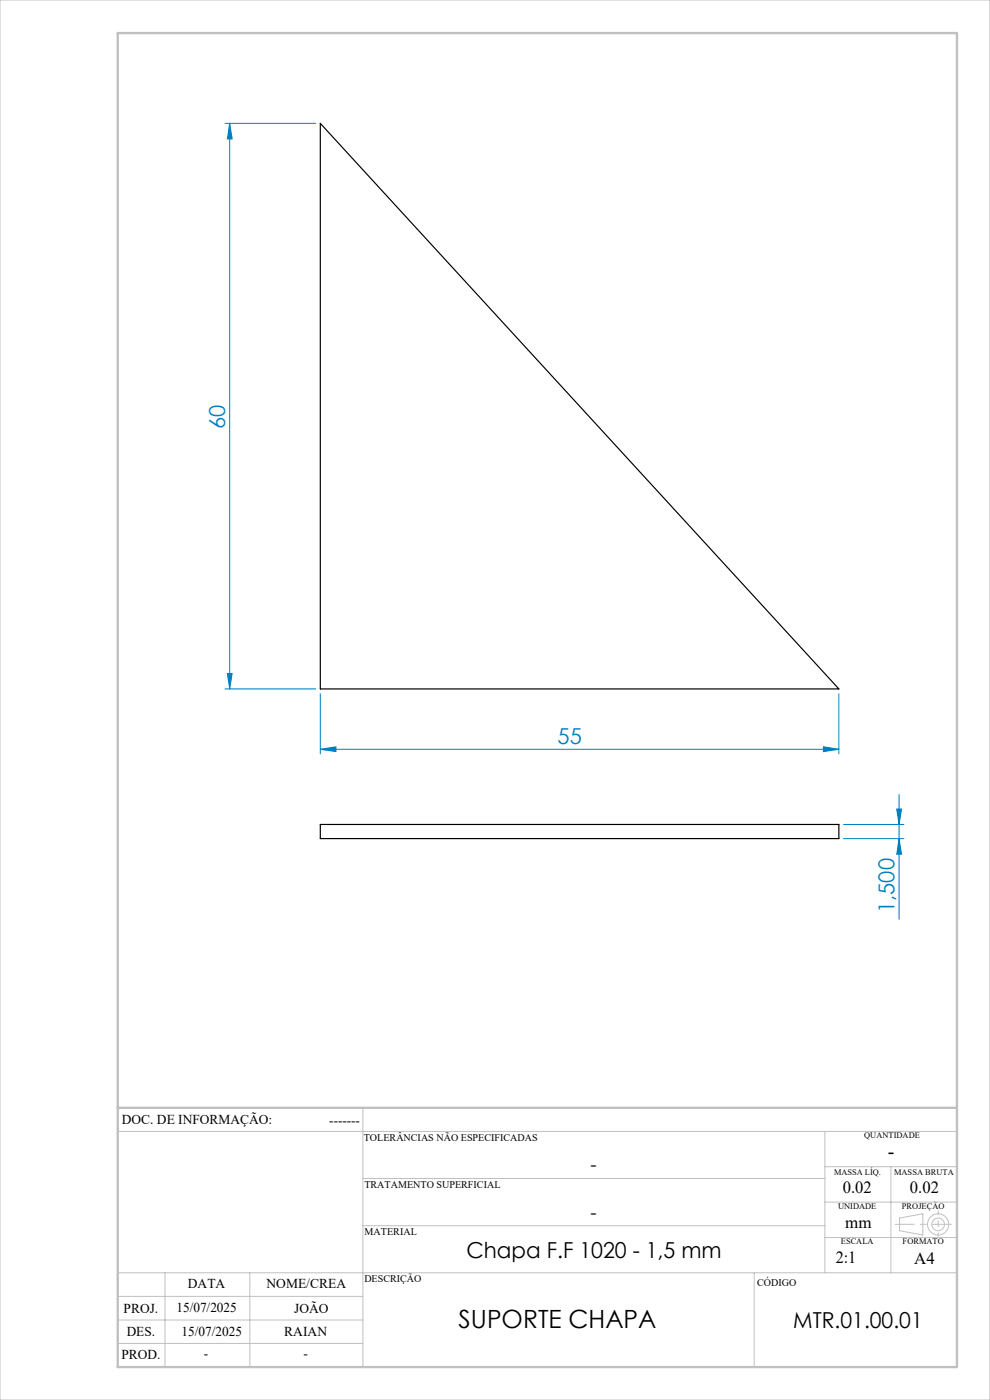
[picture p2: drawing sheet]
<svg xmlns="http://www.w3.org/2000/svg" width="210mm" height="297mm" viewBox="0 0 210 297" stroke-linecap="round" stroke-linejoin="round" font-family="sans-serif">
<g fill="none" stroke="#c0c0c0" stroke-width=".21">
<path d="M0 0h210v297h-210zM77 235v55M25 240h178M77 250h98M175 240v30M175 255h28M175 247.5h28M189 247.5v22.5M190.8 258.4l5-.9v4.5l-5-.9zM25 275h52M25 270h178M35 270v20"/>
<path d="M53 270v20M77 260h98M160 270v20M175 262.5h28M25 285h52M25 280h52"/>
<circle cx="199" cy="259.7" r="1.34"/>
<circle cx="199" cy="259.7" r="2.25"/>
</g>
<g fill="none" stroke="#0080c0" stroke-width=".21">
<path d="M47.7 26.2h19.3M48.7 26.2v120M48.7 26.2l.5 3.3h-1zM47.7 146.2h19.3M48.2 142.9h1l-.5 3.3zM67.9 159l3.4-.6v1.1zM67.9 147.2v12.7M67.9 159h110M174.7 158.4l3.2 .6-3.2 .5zM177.9 147.2v12.7M178.9 174.9h12.8M178.9 177.9h12.8"/>
<path d="M190.2 171.6h1l-.5 3.3zM190.7 177.9l.5 3.3h-1zM190.7 168.6v26.4"/>
</g>
<path d="M201.8 259.7h-11.9" fill="none" stroke="#c0c0c0" stroke-width=".21" stroke-dasharray="15.2 1.3 1.3 1.3" stroke-dashoffset="11.2"/>
<path d="M199 256.9v5.4" fill="none" stroke="#c0c0c0" stroke-width=".21" stroke-dasharray="15.2 1.3 1.3 1.3" stroke-dashoffset="14.4"/>
<path d="M25 7h178v283h-178zM25 235h178" fill="none" stroke="#c0c0c0" stroke-width=".5"/>
<g fill="#0080c0">
<path d="M174.7 158.4l3.2 .6-3.2 .5zM67.9 159l3.4-.6v1.1z"/>
<path d="M48.2 142.9h1l-.5 3.3zM48.7 26.2l.5 3.3h-1z"/>
<path d="M190.2 171.6h1l-.5 3.3zM190.7 177.9l.5 3.3h-1z"/>
</g>
<path d="M67.9 26.2l110 120h-110zM67.9 174.9h110v3h-110z" fill="none" stroke="#000" stroke-width=".25"/>
<text font-size="5.3" x="97.3" y="281.7">SUPORTE CHAPA</text>
<g font-size="4.7" fill="#0080c0">
<text x="47.7" y="91" transform="rotate(-90 47.7 91)">60</text>
<text x="118.3" y="157.9">55</text>
<text x="189.7" y="193.7" transform="rotate(-90 189.7 193.7)">1,500</text>
</g>
<g font-size="4.7">
<text x="99" y="266.8">Chapa F.F 1020 - 1,5 mm</text>
<text x="168.3" y="281.7">MTR.01.00.01</text>
</g>
<text font-size="4.3" x="188.3" y="245.8">-</text>
<g font-size="4">
<text x="125.2" y="248.4">-</text>
<text x="125.2" y="258.6">-</text>
</g>
<g font-size="3.6">
<text x="178.8" y="253.1">0.02</text>
<text x="193" y="253.1">0.02</text>
<text x="179.3" y="260.6">mm</text>
<text x="177.3" y="267.9">2:1</text>
<text x="193.9" y="268.1">A4</text>
</g>
<g font-size="2.9">
<text x="25.9" y="238.4">DOC. DE INFORMAÇÃO:</text>
<text x="69.8" y="238.6">-------</text>
<text x="39.9" y="273.2">DATA</text>
<text x="56.5" y="273.2">NOME/CREA</text>
<text x="26.2" y="278.6">PROJ.</text>
<text x="37.4" y="278.2">15/07/2025</text>
<text x="62.4" y="278.6">JOÃO</text>
<text x="26.9" y="283.4">DES.</text>
<text x="38.5" y="283.4">15/07/2025</text>
<text x="60.3" y="283.4">RAIAN</text>
<text x="25.7" y="288.3">PROD.</text>
<text x="43.3" y="288">-</text>
<text x="64.4" y="288">-</text>
</g>
<g font-size="2.2">
<text x="77.2" y="242.1">TOLERÂNCIAS NÃO ESPECIFICADAS</text>
<text x="77.3" y="251.9">TRATAMENTO SUPERFICIAL</text>
<text x="77.3" y="261.9">MATERIAL</text>
<text x="77.3" y="272.1">DESCRIÇÃO</text>
<text x="160.6" y="272.8">CÓDIGO</text>
</g>
<g font-size="1.8">
<text x="183.3" y="241.4">QUANTIDADE</text>
<text x="176.9" y="249.2">MASSA LÍQ.</text>
<text x="189.7" y="249.2">MASSA BRUTA</text>
<text x="177.8" y="256.5">UNIDADE</text>
<text x="191.3" y="256.5">PROJEÇÃO</text>
<text x="178.4" y="264">ESCALA</text>
<text x="191.5" y="264">FORMATO</text>
</g>
</svg>
